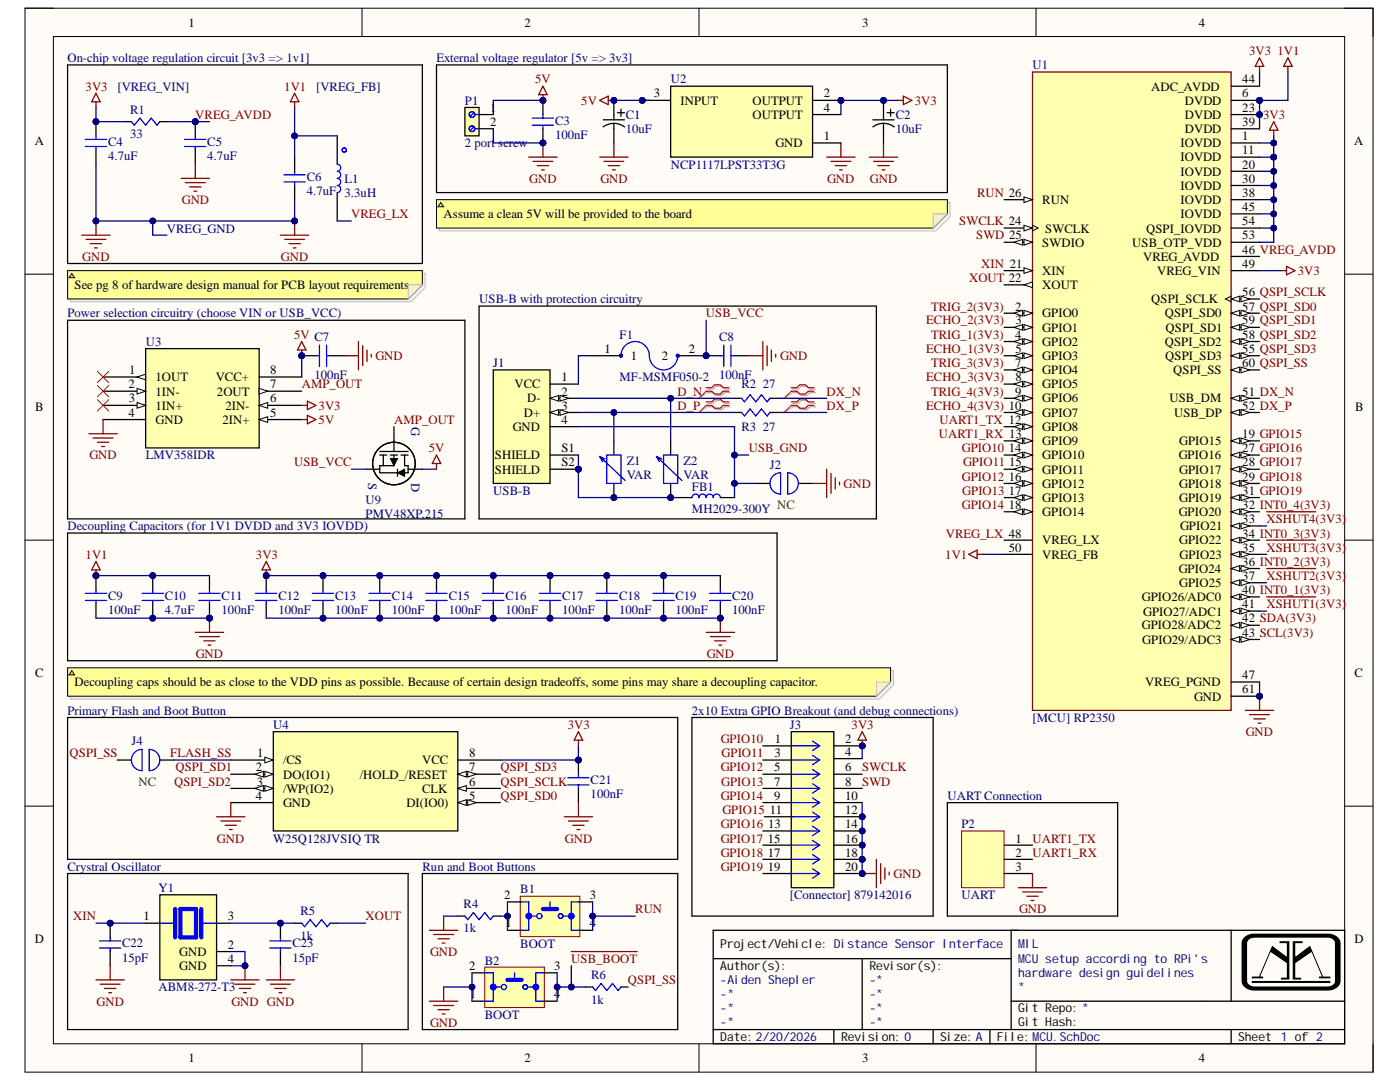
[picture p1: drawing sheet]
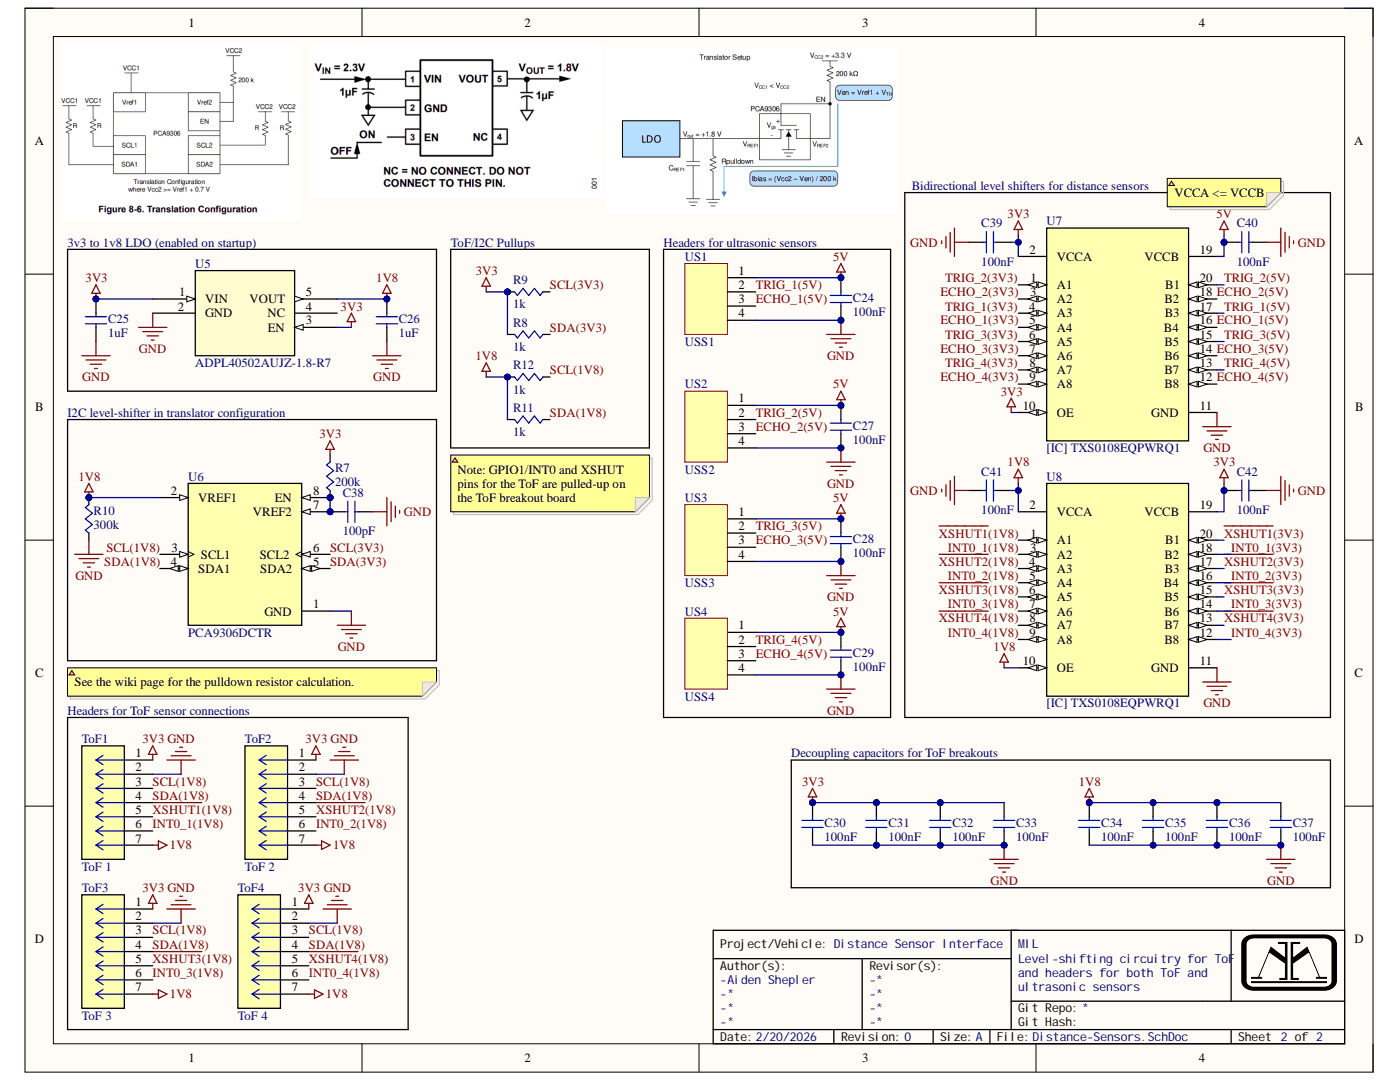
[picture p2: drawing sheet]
# Altium project Distance-Sensor-Board.PrjPcb
2 sheets, 85 parts. Net scope: global (net labels, ports and power ports of the same name join across sheets).
Board file: main.PcbDoc
Sheets:
  MCU.SchDoc
  Distance-Sensors.SchDoc

## Sheet MCU.SchDoc
size A; Organization: MIL; Address1: MCU setup according to RPi's; Address2: hardware design guidelines; Revision: 0; SheetNumber: 1; SheetTotal: 2; Project: Distance Sensor Interface; Author1: Aiden Shepler

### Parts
B1  BOOT  [SPST-PUSH-BUTTON]
B2  BOOT  [SPST-PUSH-BUTTON]
C1  10uF  [RADIAL_CAN_CAP_4_X_5.8_SMD]
C2  10uF  [RADIAL_CAN_CAP_4_X_5.8_SMD]
C3  value 100nF  [CAPC0603]  (hidden comment: Cap)
C4  value 4.7uF  [CAPC0603]  (hidden comment: Cap)
C5  value 4.7uF  [CAPC0603]  (hidden comment: Cap)
C6  value 4.7uF  [CAPC0603]  (hidden comment: Cap)
C7  value 100nF  [CAPC0603]  (hidden comment: Cap)
C8  value 100nF  [CAPC0603]  (hidden comment: Cap)
C9  value 100nF  [CAPC0603]  (hidden comment: Cap)
C10  value 4.7uF  [CAPC0603]  (hidden comment: Cap)
C11  value 100nF  [CAPC0603]  (hidden comment: Cap)
C12  value 100nF  [CAPC0603]  (hidden comment: Cap)
C13  value 100nF  [CAPC0603]  (hidden comment: Cap)
C14  value 100nF  [CAPC0603]  (hidden comment: Cap)
C15  value 100nF  [CAPC0603]  (hidden comment: Cap)
C16  value 100nF  [CAPC0603]  (hidden comment: Cap)
C17  value 100nF  [CAPC0603]  (hidden comment: Cap)
C18  value 100nF  [CAPC0603]  (hidden comment: Cap)
C19  value 100nF  [CAPC0603]  (hidden comment: Cap)
C20  value 100nF  [CAPC0603]  (hidden comment: Cap)
C21  value 100nF  [CAPC0603]  (hidden comment: Cap)
C22  value 15pF  [CAPC0603]  (hidden comment: Cap)
C23  value 15pF  [CAPC0603]  (hidden comment: Cap)
F1  MF-MSMF050-2  [FUSM4632X85]
FB1  MH2029-300Y  [L0805]
J1  USB-B  [SAMTEC_USB-B-S-X-X-TH]
J2  NO/NC: NC  [[Jumper] Solderable Jumper]  (hidden comment: Thru-Hole Jumper)
J3  [Connector] 879142016  [[Connector] CONN20]
J4  NO/NC: NC  [[Jumper] Solderable Jumper]  (hidden comment: Thru-Hole Jumper)
L1  3.3uH  [2016_SMD_Inductor]
P1  2 port screw  [[CONNECTOR] 5MM_2PORT_SCREW]
P2  UART  [MOLEX-HDR-1X3-SHERLOCK-RA]
R1  value 33  [RES0603]  (hidden comment: Res)
R2  value 27  [RES0603]  (hidden comment: Res)
R3  value 27  [RES0603]  (hidden comment: Res)
R4  value 1k  [RES0603]  (hidden comment: Res)
R5  value 1k  [RES0603]  (hidden comment: Res)
R6  value 1k  [RES0603]  (hidden comment: Res)
U1  [MCU] RP2350  [QFN40P700X700X90-61N]
U2  NCP1117LPST33T3G  [SOT230P700X175-4N]
U3  LMV358IDR  [SOIC-8]
U4  W25Q128JVSIQ TR  [SOIC_208MIL_WIN]
U9  PMV48XP,215  [SOT23_NEX]
Y1  ABM8-272-T3  [XTAL_ABM8-272-T3]
Z1  VAR  [VARC1608X56N]
Z2  VAR  [VARC1608X56N]

### Blocks framed on the sheet
External voltage regulator [5v => 3v3]: C1-C3 P1 U2
USB-B with protection circuitry: C8 F1 FB1 J1 J2 R2 R3 Z1 Z2
Power selection circuitry (choose VIN or USB_VCC): C7 U3 U9
Decoupling Capacitors (for 1V1 DVDD and 3V3 IOVDD): C9-C20
Primary Flash and Boot Button: C21 J4 U4
2x10 Extra GPIO Breakout (and debug connections): J3
UART Connection: P2
Crystral Oscillator: C22 C23 R5 Y1
Run and Boot Buttons: B1 B2 R4 R6

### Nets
1V1: C6.1(A) C9.1(A) C10.1(A) C11.1(A) L1.1 U1.6(DVDD) U1.23(DVDD) U1.39(DVDD) U1.50(VREG_FB)
3V3: C2.1 C4.1(A) C12.1(A) C13.1(A) C14.1(A) C15.1(A) C16.1(A) C17.1(A) C18.1(A) C19.1(A) C20.1(A) C21.1(A) J3.2 J3.4 R1.1(A) U1.1(IOVDD) U1.11(IOVDD) U1.20(IOVDD) U1.30(IOVDD) U1.38(IOVDD) U1.44(ADC_AVDD) U1.45(IOVDD) U1.49(VREG_VIN) U1.53(USB_OTP_VDD) U1.54(QSPI_IOVDD) U2.2(OUTPUT) U2.4(OUTPUT) U3.6(2IN-) U4.8(VCC)
5V: C1.1 C3.1(A) C7.1(A) P1.1 U2.3(INPUT) U3.5(2IN+) U3.8(VCC+) U9.2(S)
GND: B2.1 B2.2 C1.2 C2.2 C3.2(B) C4.2(B) C5.2(B) C6.2(B) C7.2(B) C8.1(A) C9.2(B) C10.2(B) C11.2(B) C12.2(B) C13.2(B) C14.2(B) C15.2(B) C16.2(B) C17.2(B) C18.2(B) C19.2(B) C20.2(B) C21.2(B) C22.2(B) C23.2(B) J2.2 J3.10 J3.12 J3.14 J3.16 J3.18 J3.20 P1.2 P2.3 R4.1(A) U1.47(VREG_PGND) U1.61(GND) U2.1(GND) U3.4(GND) U4.4(GND) Y1.2(GND) Y1.4(GND)
AMP_OUT: U3.7(2OUT) U9.1(G)
D_N: J1.2(D-) R2.1(A) Z2.2
D_P: J1.3(D+) R3.1(A) Z1.2
DX_N: R2.2(B) U1.51(USB_DM)
DX_P: R3.2(B) U1.52(USB_DP)
ECHO_1(3V3): U1.5(GPIO3)
ECHO_2(3V3): U1.3(GPIO1)
ECHO_3(3V3): U1.8(GPIO5)
ECHO_4(3V3): U1.10(GPIO7)
FLASH_SS: J4.2 U4.1(/CS)
GPIO10: J3.1 U1.14(GPIO10)
GPIO11: J3.3 U1.15(GPIO11)
GPIO12: J3.5 U1.16(GPIO12)
GPIO13: J3.7 U1.17(GPIO13)
GPIO14: J3.9 U1.18(GPIO14)
GPIO15: J3.11 U1.19(GPIO15)
GPIO16: J3.13 U1.27(GPIO16)
GPIO17: J3.15 U1.28(GPIO17)
GPIO18: J3.17 U1.29(GPIO18)
GPIO19: J3.19 U1.31(GPIO19)
INT0_1(3V3): U1.40(GPIO26/ADC0)
INT0_2(3V3): U1.36(GPIO24)
INT0_3(3V3): U1.34(GPIO22)
INT0_4(3V3): U1.32(GPIO20)
QSPI_SCLK: U1.56(QSPI_SCLK) U4.6(CLK)
QSPI_SD0: U1.57(QSPI_SD0) U4.5(DI(IO0))
QSPI_SD1: U1.59(QSPI_SD1) U4.2(DO(IO1))
QSPI_SD2: U1.58(QSPI_SD2) U4.3(/WP(IO2))
QSPI_SD3: U1.55(QSPI_SD3) U4.7(/HOLD_/RESET)
QSPI_SS: J4.1 R6.2(B) U1.60(QSPI_SS)
RUN: B1.3 B1.4 U1.26(RUN)
SCL(3V3): U1.43(GPIO29/ADC3)
SDA(3V3): U1.42(GPIO28/ADC2)
SWCLK: J3.6 U1.24(SWCLK)
SWD: J3.8 U1.25(SWDIO)
TRIG_1(3V3): U1.4(GPIO2)
TRIG_2(3V3): U1.2(GPIO0)
TRIG_3(3V3): U1.7(GPIO4)
TRIG_4(3V3): U1.9(GPIO6)
~{USB_BOOT}: B2.3 B2.4 R6.1(A)
UART1_RX: P2.2 U1.13(GPIO9)
UART1_TX: P2.1 U1.12(GPIO8)
USB_GND: FB1.2 J1.4(GND) J2.1
USB_VCC: C8.2(B) F1.2 U9.3(D)
VREG_AVDD: C5.1(A) R1.2(B) U1.46(VREG_AVDD)
VREG_LX: L1.2 U1.48(VREG_LX)
~{XSHUT1}(3V3): U1.41(GPIO27/ADC1)
~{XSHUT2}(3V3): U1.37(GPIO25)
~{XSHUT3}(3V3): U1.35(GPIO23)
~{XSHUT4}(3V3): U1.33(GPIO21)
XIN: C22.1(A) U1.21(XIN) Y1.1
XOUT: R5.2(B) U1.22(XOUT)
NetB1_1: B1.1 B1.2 R4.2(B)
NetC23_1: C23.1(A) R5.1(A) Y1.3
NetF1_1: F1.1 J1.1(VCC)
NetFB1_1: FB1.1 J1.S1(SHIELD) J1.S2(SHIELD) Z1.1 Z2.1

Not connected (* = marked no-connect by the designer): U3 1(1OUT)* 2(1IN-)* 3(1IN+)*

### Layout directives
differential pair: D_N, D_P, DX_N, DX_P

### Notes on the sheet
- On-chip voltage regulation circuit [3v3 => 1v1]
- [VREG_VIN]
- [VREG_FB]
- VREG_GND
- Assume a clean 5V will be provided to the board
- See pg 8 of hardware design manual for PCB layout requirements
- Decoupling caps should be as close to the VDD pins as possible. Because of certain design tradeoffs, some pins may share a decoupling capacitor.

## Sheet Distance-Sensors.SchDoc: Distance Sensor Interface
size A; Organization: MIL; Address1: Level-shifting circuitry for ToF; Address2: and headers for both ToF and; Address3: ultrasonic sensors; Revision: 0; SheetNumber: 2; SheetTotal: 2; Project: Distance Sensor Interface; Author1: Aiden Shepler

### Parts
C24  value 100nF  [CAPC0603]  (hidden comment: Cap)
C25  value 1uF  [CAPC0603]  (hidden comment: Cap)
C26  value 1uF  [CAPC0603]  (hidden comment: Cap)
C27  value 100nF  [CAPC0603]  (hidden comment: Cap)
C28  value 100nF  [CAPC0603]  (hidden comment: Cap)
C29  value 100nF  [CAPC0603]  (hidden comment: Cap)
C30  value 100nF  [CAPC0603]  (hidden comment: Cap)
C31  value 100nF  [CAPC0603]  (hidden comment: Cap)
C32  value 100nF  [CAPC0603]  (hidden comment: Cap)
C33  value 100nF  [CAPC0603]  (hidden comment: Cap)
C34  value 100nF  [CAPC0603]  (hidden comment: Cap)
C35  value 100nF  [CAPC0603]  (hidden comment: Cap)
C36  value 100nF  [CAPC0603]  (hidden comment: Cap)
C37  value 100nF  [CAPC0603]  (hidden comment: Cap)
C38  value 100pF  [CAPC0603]  (hidden comment: Cap)
C39  value 100nF  [CAPC0603]  (hidden comment: Cap)
C40  value 100nF  [CAPC0603]  (hidden comment: Cap)
C41  value 100nF  [CAPC0603]  (hidden comment: Cap)
C42  value 100nF  [CAPC0603]  (hidden comment: Cap)
R7  value 200k  [RES0603]  (hidden comment: Res)
R8  value 1k  [RES0603]  (hidden comment: Res)
R9  value 1k  [RES0603]  (hidden comment: Res)
R10  value 300k  [RES0603]  (hidden comment: Res)
R11  value 1k  [RES0603]  (hidden comment: Res)
R12  value 1k  [RES0603]  (hidden comment: Res)
ToF1  ToF 1  [7POS_2MM_CONN]
ToF2  ToF 2  [7POS_2MM_CONN]
ToF3  ToF 3  [7POS_2MM_CONN]
ToF4  ToF 4  [7POS_2MM_CONN]
U5  ADPL40502AUJZ-1.8-R7  [TSOT-23-5_UJ-5_ADI]
U6  PCA9306DCTR  [SOP65P400X130-8N]
U7  [IC] TXS0108EQPWRQ1  [SOP65P640X120-20N]
U8  [IC] TXS0108EQPWRQ1  [SOP65P640X120-20N]
US1  USS1  [MOLEX-HDR-1X4-SHERLOCK-VERT]
US2  USS2  [MOLEX-HDR-1X4-SHERLOCK-VERT]
US3  USS3  [MOLEX-HDR-1X4-SHERLOCK-VERT]
US4  USS4  [MOLEX-HDR-1X4-SHERLOCK-VERT]

### Blocks framed on the sheet
Bidirectional level shifters for distance sensors: C39-C42 U7 U8
3v3 to 1v8 LDO (enabled on startup): C25 C26 U5
ToF/I2C Pullups: R8 R9 R11 R12
Headers for ultrasonic sensors: C24 C27-C29 US1-US4
I2C level-shifter in translator configuration: C38 R7 R10 U6
Headers for ToF sensor connections: ToF1-ToF4
Decoupling capacitors for ToF breakouts: C30-C37

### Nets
1V8: C26.1(A) C34.1(A) C35.1(A) C36.1(A) C37.1(A) C41.2(B) R10.1(A) R11.1(A) R12.1(A) ToF1.7 ToF2.7 ToF3.7 ToF4.7 U5.5(VOUT) U6.2(VREF1) U8.2(VCCA) U8.10(OE)
3V3: C25.1(A) C30.1(A) C31.1(A) C32.1(A) C33.1(A) C39.2(B) C42.2(B) R7.1(A) R8.1(A) R9.1(A) ToF1.1 ToF2.1 ToF3.1 ToF4.1 U5.1(VIN) U5.3(EN) U7.2(VCCA) U7.10(OE) U8.19(VCCB)
5V: C24.1(A) C27.1(A) C28.1(A) C29.1(A) C40.1(A) U7.19(VCCB) US1.1 US2.1 US3.1 US4.1
GND: C24.2(B) C25.2(B) C26.2(B) C27.2(B) C28.2(B) C29.2(B) C30.2(B) C31.2(B) C32.2(B) C33.2(B) C34.2(B) C35.2(B) C36.2(B) C37.2(B) C38.2(B) C39.1(A) C40.2(B) C41.1(A) C42.1(A) R10.2(B) ToF1.2 ToF2.2 ToF3.2 ToF4.2 U5.2(GND) U6.1(GND) U7.11(GND) U8.11(GND) US1.4 US2.4 US3.4 US4.4
ECHO_1(3V3): U7.5(A4)
ECHO_1(5V): U7.16(B4) US1.3
ECHO_2(3V3): U7.3(A2)
ECHO_2(5V): U7.18(B2) US2.3
ECHO_3(3V3): U7.7(A6)
ECHO_3(5V): U7.14(B6) US3.3
ECHO_4(3V3): U7.9(A8)
ECHO_4(5V): U7.12(B8) US4.3
INT0_1(1V8): ToF1.6 U8.3(A2)
INT0_1(3V3): U8.18(B2)
INT0_2(1V8): ToF2.6 U8.5(A4)
INT0_2(3V3): U8.16(B4)
INT0_3(1V8): ToF3.6 U8.7(A6)
INT0_3(3V3): U8.14(B6)
INT0_4(1V8): ToF4.6 U8.9(A8)
INT0_4(3V3): U8.12(B8)
SCL(1V8): R12.2(B) ToF1.3 ToF2.3 ToF3.3 ToF4.3 U6.3(SCL1)
SCL(3V3): R9.2(B) U6.6(SCL2)
SDA(1V8): R11.2(B) ToF1.4 ToF2.4 ToF3.4 ToF4.4 U6.4(SDA1)
SDA(3V3): R8.2(B) U6.5(SDA2)
TRIG_1(3V3): U7.4(A3)
TRIG_1(5V): U7.17(B3) US1.2
TRIG_2(3V3): U7.1(A1)
TRIG_2(5V): U7.20(B1) US2.2
TRIG_3(3V3): U7.6(A5)
TRIG_3(5V): U7.15(B5) US3.2
TRIG_4(3V3): U7.8(A7)
TRIG_4(5V): U7.13(B7) US4.2
~{XSHUT1}(1V8): ToF1.5 U8.1(A1)
~{XSHUT1}(3V3): U8.20(B1)
~{XSHUT2}(1V8): ToF2.5 U8.4(A3)
~{XSHUT2}(3V3): U8.17(B3)
~{XSHUT3}(1V8): ToF3.5 U8.6(A5)
~{XSHUT3}(3V3): U8.15(B5)
~{XSHUT4}(1V8): ToF4.5 U8.8(A7)
~{XSHUT4}(3V3): U8.13(B7)
NetC38_1: C38.1(A) R7.2(B) U6.7(VREF2) U6.8(EN)

Not connected (* = marked no-connect by the designer): U5 4(NC)

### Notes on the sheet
- VCCA <= VCCB
- (near R11) Note: GPIO1/INT0 and XSHUT pins for the ToF are pulled-up on the ToF breakout board
- See the wiki page for the pulldown resistor calculation.

## Nets that join several sheets
3V3: MCU (29 pins), Distance-Sensors (19 pins)
5V: MCU (8 pins), Distance-Sensors (10 pins)
GND: MCU (42 pins), Distance-Sensors (32 pins)
ECHO_1(3V3): MCU (U1.5), Distance-Sensors (U7.5)
ECHO_2(3V3): MCU (U1.3), Distance-Sensors (U7.3)
ECHO_3(3V3): MCU (U1.8), Distance-Sensors (U7.7)
ECHO_4(3V3): MCU (U1.10), Distance-Sensors (U7.9)
INT0_1(3V3): MCU (U1.40), Distance-Sensors (U8.18)
INT0_2(3V3): MCU (U1.36), Distance-Sensors (U8.16)
INT0_3(3V3): MCU (U1.34), Distance-Sensors (U8.14)
INT0_4(3V3): MCU (U1.32), Distance-Sensors (U8.12)
SCL(3V3): MCU (U1.43), Distance-Sensors (R9.2 U6.6)
SDA(3V3): MCU (U1.42), Distance-Sensors (R8.2 U6.5)
TRIG_1(3V3): MCU (U1.4), Distance-Sensors (U7.4)
TRIG_2(3V3): MCU (U1.2), Distance-Sensors (U7.1)
TRIG_3(3V3): MCU (U1.7), Distance-Sensors (U7.6)
TRIG_4(3V3): MCU (U1.9), Distance-Sensors (U7.8)
~{XSHUT1}(3V3): MCU (U1.41), Distance-Sensors (U8.20)
~{XSHUT2}(3V3): MCU (U1.37), Distance-Sensors (U8.17)
~{XSHUT3}(3V3): MCU (U1.35), Distance-Sensors (U8.15)
~{XSHUT4}(3V3): MCU (U1.33), Distance-Sensors (U8.13)
